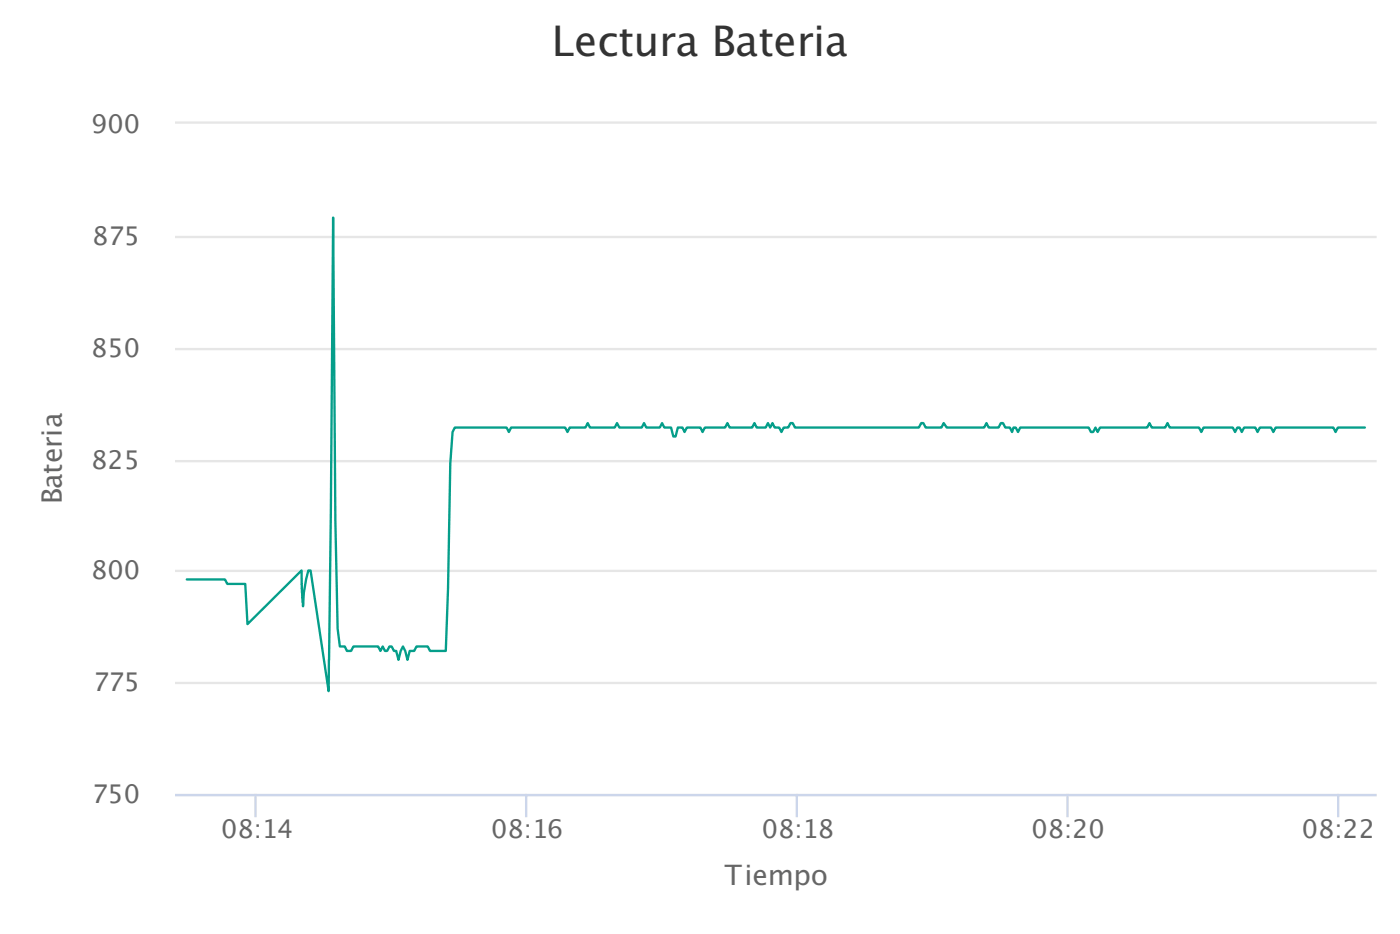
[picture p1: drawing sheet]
<svg xmlns="http://www.w3.org/2000/svg" width="423mm" height="282mm" viewBox="0 0 423 282" stroke-linecap="round" stroke-linejoin="round" font-family="sans-serif">
<path d="M52.9 37h363.4M52.9 71.6h363.4M52.9 105.5h363.4M52.9 139.3h363.4M52.9 172.5h363.4M52.9 206.4h363.4M52.9 240.2h363.4" fill="none" stroke="#e6e6e6" stroke-width=".71" stroke-linecap="butt"/>
<path d="M77.3 239.9v7M159.1 239.9v7M240.9 239.9v7M322.8 239.9v7M404.6 239.9v7M52.9 240.2h363.4" fill="none" stroke="#ccd6eb" stroke-width=".71" stroke-linecap="butt"/>
<path d="M412.7 129.2h-8.2l-.6 1.3-.7-1.3h-17.5l-.7 1.3-.7-1.3h-3.4l-.6 1.3-.7-1.3h-3.4l-.7 1.3-.7-1.3h-.7l-.6 1.3-.7-1.3h-8.9l-.7 1.3-.6-1.3h-8.9l-.7-1.4-.7 1.4h-4l-.7-1.4-.7 1.4h-14.3l-.7 1.3-.7-1.3-.6 1.3h-.7l-.7-1.3h-20.7l-.7 1.3-.7-1.3h-.6l-.5 1.3-.6-1.3h-1.4l-.7-1.4h-.7l-.6 1.4h-3l-.7-1.4-.7 1.4h-11.3l-1-1.4-.6 1.4h-4.8l-.7-1.4h-.7l-.6 1.4h-37.5l-.7-1.4h-.7l-.7 1.4h-1.3l-.7 1.3-.7-1.3h-1.3l-.7-1.4-.7 1.4-.7-1.4-.7 1.4h-2.7l-.7-1.4-.7 1.4h-6.8l-.7-1.4-.6 1.4h-6.2l-.6 1.3-.7-1.3h-4.1l-.7 1.3-.6-1.3h-1.4l-.7 2.7h-.7l-.7-2.7h-2l-.7-1.4-.7 1.4h-4.1l-.7-1.4-.6 1.4h-6.8l-.7-1.4-.7 1.4h-7.5l-.7-1.4-.7 1.4h-4.7l-.7 1.3-.7-1.3h-16.4l-.6 1.3-.7-1.3h-15.7l-.7 1.3-.6 9.5-.7 37.8-.7 18.9h-4.8l-.7-1.4h-3.4l-.6 1.4h-1.4l-.7 2.7-.7-2.7-.7-1.4-.6 1.4-.7 2.7-.7-2.7h-.7l-.7-1.4h-.6l-.7 1.4h-.7l-.7-1.4-.7 1.4-.6-1.4h-7.5l-.7 1.4h-1.3l-.6-1.4h-1.5l-.7-5.4-.7-32.4-.7-91.8-.7 89.1-.6 54-5.5-36.4h-.7l-.6 2.7-.7 4-.3 4.1-.3-4.1-.1-6.7-16.4 16.2-.6-12.2h-5.5l-.7-1.3h-11.5" fill="none" stroke="#059e8a" stroke-width=".71"/>
<text font-size="12.7" fill="#333" x="166.9" y="16.9">Lectura Bateria</text>
<g font-size="8.5" fill="#666">
<text x="18.7" y="152.4" transform="rotate(-90 18.7 152.4)">Bateria</text>
<text x="219.1" y="267.4">Tiempo</text>
</g>
<g font-size="7.8" fill="#666">
<text x="27.5" y="40.2">900</text>
<text x="27.9" y="74.1">875</text>
<text x="27.5" y="107.9">850</text>
<text x="27.5" y="141.8">825</text>
<text x="27.5" y="175">800</text>
<text x="28.2" y="208.8">775</text>
<text x="27.9" y="242.7">750</text>
<text x="66.8" y="253.3">08:14</text>
<text x="148.6" y="253.3">08:16</text>
<text x="230.3" y="253.3">08:18</text>
<text x="311.9" y="253.3">08:20</text>
<text x="393.6" y="253.3">08:22</text>
</g>
</svg>
